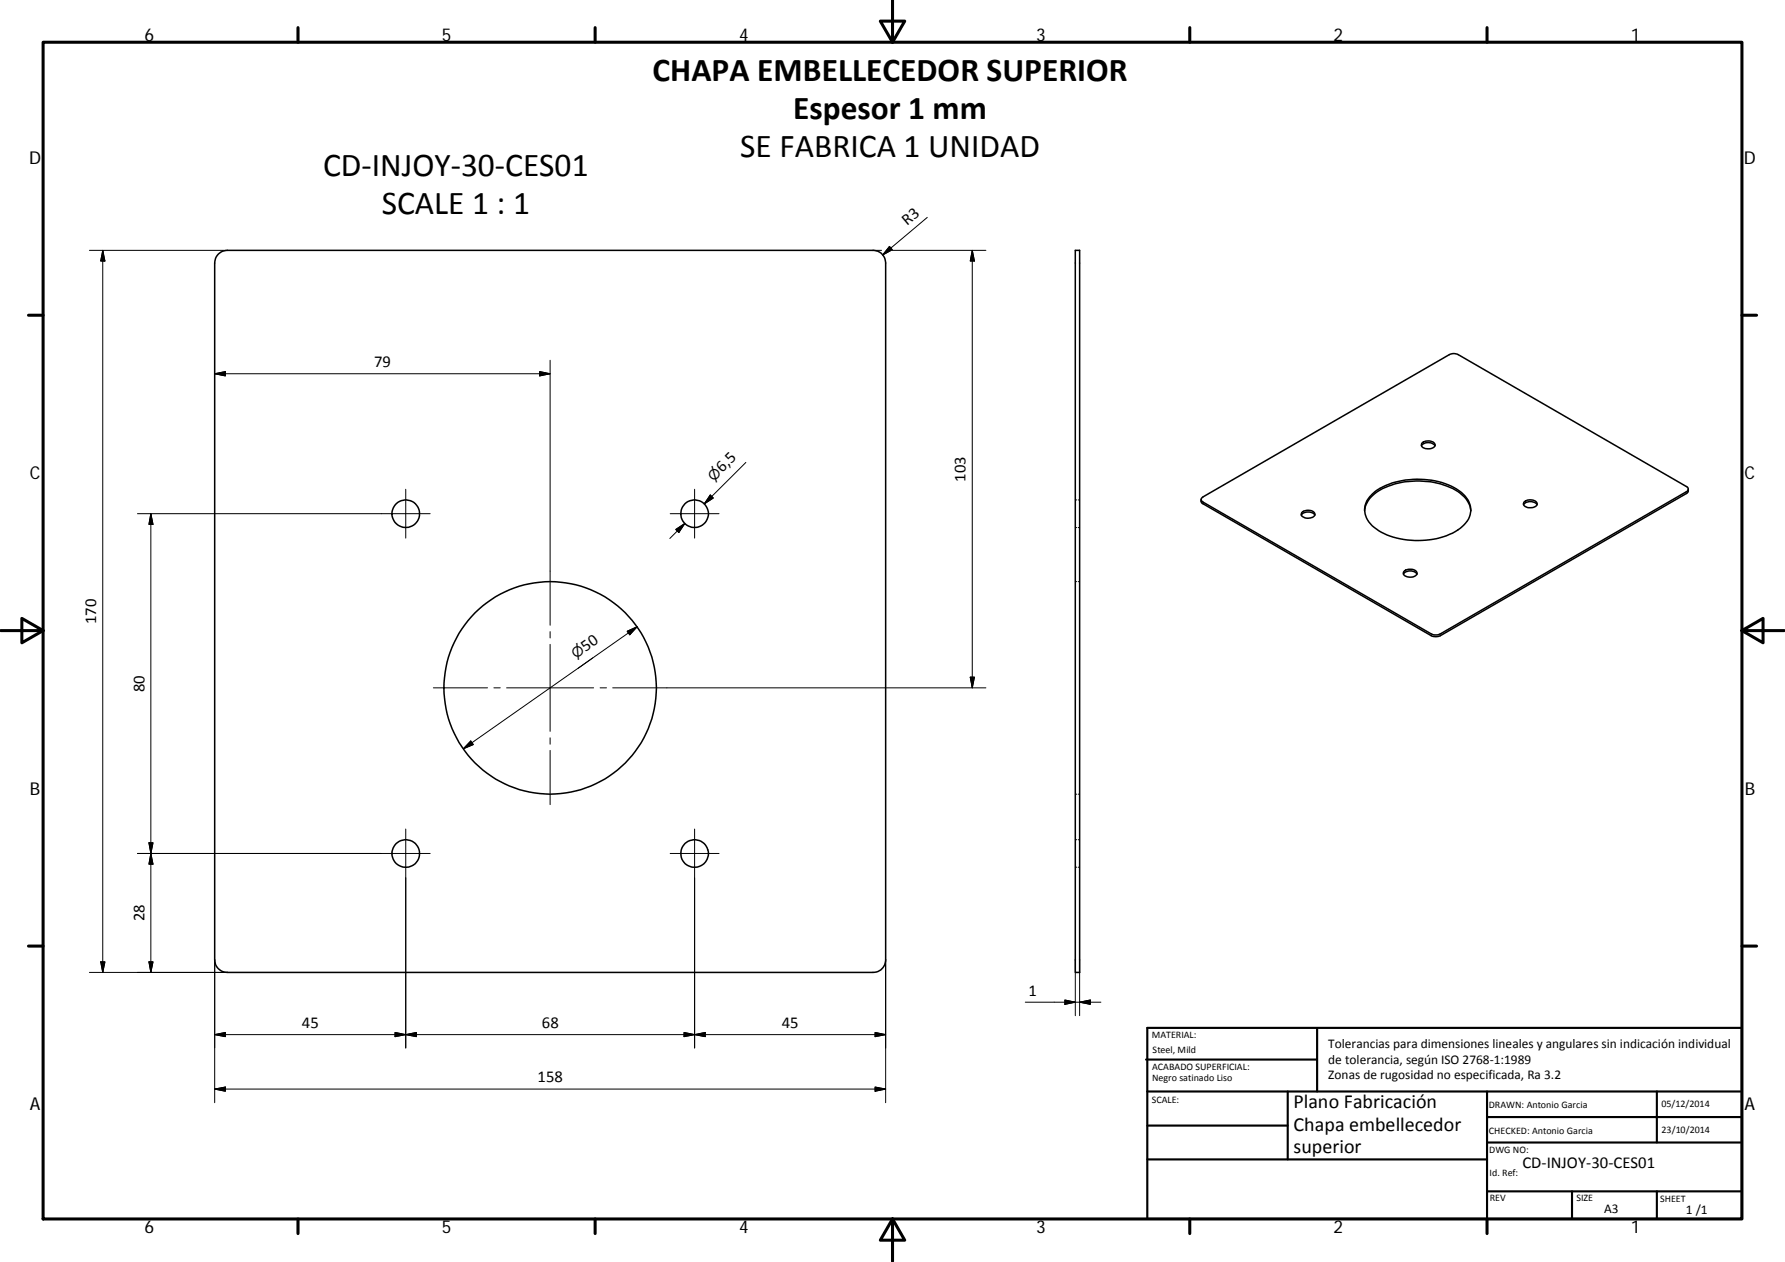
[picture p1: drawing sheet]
<svg xmlns="http://www.w3.org/2000/svg" width="297mm" height="210mm" viewBox="0 0 297 210" stroke-linecap="round" stroke-linejoin="round" font-family="sans-serif">
<g fill="none" stroke="#000" stroke-width=".25">
<path d="M36.3 42.3l.7-.5 .8-.1h107.5a2.1 2.1 0 0 1 2.1 2.1v115.9a2.1 2.1 0 0 1-2.1 2.1h-107.5a2.1 2.1 0 0 1-2.1-2.1v-115.9l.2-.8zM178.9 41.7h.8v120.1h-.8zM236.6 74.2a1.45 1.45 0 0 1 2.2 0M236.6 73.8a1.46 1.46 0 0 1 2.2 .2 1.28 1.28 0 0 1-1.8 .5l-.4-.2zM200.1 82.8l41.1-23.8a1.58 1.58 0 0 1 1.5 0l37.9 22a.45 .45 0 0 1 .3 .4 .45 .45 0 0 1-.3 .4l-40.9 23.7a1.8 1.8 0 0 1-1.5 0l-38-22-.3-.3v-.2zM216.6 85.7a1.47 1.47 0 0 1 2.2 0M216.6 85.3a1.51 1.51 0 0 1 2.2 .1 .67 .67 0 0 1-.8 .8 1.2 1.2 0 0 1-1.5-.6zM227.1 85a4.9 4.9 0 0 1 3.5-3.9 13.9 13.9 0 0 1 12 .7 4.4 4.4 0 0 1 2.2 3.2M228.2 82.4a10.8 10.8 0 0 1 7-2.6 11.2 11.2 0 0 1 8.6 2.7 3.5 3.5 0 0 1-.8 5.4 13.1 13.1 0 0 1-10.5 1.6 7.4 7.4 0 0 1-5.1-3.3 3.2 3.2 0 0 1 .8-3.8zM233.5 95.5a1.49 1.49 0 0 1 2.3 0M233.6 95.1a1.45 1.45 0 0 1 2.2 .2 1.16 1.16 0 0 1-1.6 .7 .59 .59 0 0 1-.6-.9zM253.6 84a1.47 1.47 0 0 1 2.2 0"/>
<path d="M253.6 83.6a1.47 1.47 0 0 1 2.2 .2 1.25 1.25 0 0 1-1.8 .5l-.5-.4zM280.9 81.4v.5l-.3 .2-40.9 23.7a1.8 1.8 0 0 1-1.5 0l-38.1-22-.2-.3v-.4"/>
<circle cx="67.5" cy="85.5" r="2.3"/>
<circle cx="115.6" cy="85.5" r="2.29"/>
<circle cx="91.5" cy="114.5" r="17.7"/>
<circle cx="67.5" cy="142" r="2.3"/>
<circle cx="115.6" cy="142" r="2.29"/>
</g>
<g fill="none" stroke="#000" stroke-width=".17">
<path d="M154.3 36.2l-7.4 6.2M14.9 41.7h22.9M17.1 41.7v120.1M17.1 41.7l.4 1.7h-.7zM91.5 59.9v44.1M145.3 41.7h1.4M148 41l.5 .6-1.6 .8zM148.5 41.7h15.6M161.8 41.7l.4 1.7h-.7zM161.8 41.7v72.7M35.7 62.2l1.8-.4v.7zM35.7 62.2h55.8"/>
<path d="M89.8 61.8l1.7 .4-1.7 .3zM124.1 76.9l-6.9 6.9 1.2-1.2M25.1 85.5l.4 1.7h-.7zM25.1 85.5v76.3M67.5 81.4v8.1M71.6 85.5h-48.7M111.5 85.5h8.2M112.5 88.1l1.5-1-1 1.5zM114 87.1l-2.5 2.5M115.6 81.4v8.1M118.2 82.4l.5 .5-1.5 .9zM178.9 96.8h.3"/>
<path d="M178.9 83.2h.3M178.9 87.8h.3M179.4 96.8h.3M179.4 83.2h.3M179.4 87.8h.3M72.1 114.4h9M82.2 114.4h1M84.3 114.4h14.5M91.5 105.1v1.1M91.5 107.2v14.5M98.6 109.5l-2.4 1.7M99.9 114.4h1"/>
<path d="M102 114.4h62.1M104.4 105l1.6-.7-1.2 1.3zM106 104.3l-28.9 20.3M161.5 112.7h.7l-.4 1.7zM67.5 137.9v36.5M78.3 123.3l.5 .6-1.7 .7zM91.5 122.8v1M91.5 124.9v9M115.6 137.9v36.5M178.9 132.1h.3M178.9 139.7h.3M179.4 132.1h.3"/>
<path d="M179.4 139.7h.3M22.9 142h48.7M24.8 140.2h.7l-.4 1.8zM25.1 142l.4 1.8h-.7zM35.7 159.7v23.8M111.5 142h8.2M147.4 159.7v23.8M178.9 144.3h.3M178.9 159.7v9.3M179.4 144.3h.3M179.7 159.7v9.3M14.9 161.8h22.9"/>
<path d="M16.8 160h.7l-.4 1.8zM24.8 160h.7l-.4 1.8zM35.7 172.1l1.8-.3v.7zM65.7 171.8l1.8 .3-1.8 .4zM67.5 172.1l1.8-.3v.7zM113.8 171.8l1.8 .3-1.8 .4zM115.6 172.1l1.8-.3v.7zM145.6 171.8l1.8 .3-1.8 .4zM147.4 172.1h-111.7M170.6 166.8h12.6M177.2 166.4l1.7 .4-1.7 .3zM179.7 166.8l1.7-.4v.7z"/>
<path d="M35.7 181.2l1.8-.3v.7zM35.7 181.2h111.7M145.6 180.9l1.8 .3-1.8 .4z"/>
</g>
<g fill="none" stroke="#000" stroke-width=".51">
<path d="M148.5 0v7M7.2 7h282.7v195.8h-282.7zM49.6 4.6v2.4M99 4.6v2.4M146.5 3.5h4.1l-2.1 3.5zM198 4.6v2.4M247.5 4.6v2.4M4.7 52.5h2.5M289.9 52.5h2.4M.1 104.9h7.1M3.6 102.9l3.6 2-3.6 2.1zM289.9 104.9l3.5-2v4.1z"/>
<path d="M289.9 104.9h7M4.7 157.4h2.5M289.9 157.4h2.4M49.6 202.8v2.5M99 202.8v2.5M148.5 202.8l2.1 3.6h-4.1zM148.5 202.8v7.1M198 202.8v2.5M247.5 202.8v2.5"/>
</g>
<g fill="none" stroke="#000" stroke-width=".36">
<path d="M190.7 176.3h28.5M190.9 171h99v31.8h-99zM219.2 171v10.6M190.9 187.3h23.4M190.9 192.9h56.6M190.9 181.6h99M214.3 181.6v11.3M247.5 198.2h42.4M247.5 190.1h42.4M247.5 185.9h42.4M247.5 181.6v21.2M261.6 198.2v4.6"/>
<path d="M275.7 181.6v8.5M275.7 198.2v4.6"/>
</g>
<g fill="#000" stroke="#000" stroke-width=".17">
<path d="M17.1 41.7l.4 1.7h-.7zM148 41l.5 .6-1.6 .8zM161.8 41.7l.4 1.7h-.7zM35.7 62.2l1.8-.4v.7zM89.8 61.8l1.7 .4-1.7 .3zM25.1 85.5l.4 1.7h-.7zM112.5 88.1l1.5-1-1 1.5zM118.2 82.4l.5 .5-1.5 .9zM104.4 105l1.6-.7-1.2 1.3zM161.5 112.7h.7l-.4 1.7zM78.3 123.3l.5 .6-1.7 .7zM24.8 140.2h.7l-.4 1.8z"/>
<path d="M25.1 142l.4 1.8h-.7zM16.8 160h.7l-.4 1.8zM24.8 160h.7l-.4 1.8zM35.7 172.1l1.8-.3v.7zM65.7 171.8l1.8 .3-1.8 .4zM67.5 172.1l1.8-.3v.7zM113.8 171.8l1.8 .3-1.8 .4zM115.6 172.1l1.8-.3v.7zM145.6 171.8l1.8 .3-1.8 .4zM177.2 166.4l1.7 .4-1.7 .3zM179.7 166.8l1.7-.4v.7zM35.7 181.2l1.8-.3v.7z"/>
<path d="M145.6 180.9l1.8 .3-1.8 .4z"/>
</g>
<g font-size="5.6">
<text x="108.6" y="13.4">CHAPA EMBELLECEDOR SUPERIOR</text>
<text x="132" y="19.8">Espesor 1 mm</text>
<text x="53.8" y="29.3">CD‐INJOY‐30‐CES01</text>
<text x="123.2" y="26.1">SE FABRICA 1 UNIDAD</text>
<text x="63.5" y="35.6">SCALE 1 : 1</text>
</g>
<g font-size="3.3">
<text x="215.2" y="184.3">Plano Fabricación</text>
<text x="215.2" y="191.9">superior</text>
<text x="215.2" y="188.1">Chapa embellecedor</text>
</g>
<g font-size="2.9">
<text x="24" y="6.8">6</text>
<text x="73.5" y="6.8">5</text>
<text x="123" y="6.8">4</text>
<text x="172.4" y="6.8">3</text>
<text x="221.9" y="6.8">2</text>
<text x="271.4" y="6.8">1</text>
<text x="4.8" y="27.3">D</text>
<text x="290.2" y="27.3">D</text>
<text x="4.9" y="79.8">C</text>
<text x="290.3" y="79.8">C</text>
<text x="5" y="132.2">B</text>
<text x="290.3" y="132.2">B</text>
<text x="4.9" y="184.7">A</text>
<text x="290.3" y="184.7">A</text>
<text x="24" y="205.2">6</text>
<text x="73.5" y="205.2">5</text>
<text x="123" y="205.2">4</text>
<text x="172.4" y="205.2">3</text>
<text x="221.9" y="205.2">2</text>
<text x="271.4" y="205.2">1</text>
</g>
<g font-size="2.8">
<text x="151" y="37.6" transform="rotate(-40 151 37.6)">R3</text>
<text x="62.2" y="61.1">79</text>
<text x="120.2" y="78.7" transform="rotate(-45 120.2 78.7)">6,5</text>
<text x="160.7" y="80.2" transform="rotate(-90 160.7 80.2)">103</text>
<text x="16" y="103.9" transform="rotate(-90 16 103.9)">170</text>
<text x="97.4" y="108.5" transform="rotate(-35 97.4 108.5)">50</text>
<text x="24" y="115.1" transform="rotate(-90 24 115.1)">80</text>
<text x="24" y="153.3" transform="rotate(-90 24 153.3)">28</text>
<text x="171.2" y="165.7">1</text>
<text x="50.2" y="171">45</text>
<text x="90.1" y="171">68</text>
<text x="130.1" y="171">45</text>
<text x="89.4" y="180.1">158</text>
<text x="253.3" y="194.3">CD‐INJOY‐30‐CES01</text>
</g>
<g font-size="2.3">
<text x="118.8" y="80.1" transform="rotate(-45 118.8 80.1)">⌀</text>
<text x="95.8" y="109.6" transform="rotate(-35 95.8 109.6)">⌀</text>
</g>
<g font-size="2.2">
<text x="221" y="174.4">Tolerancias para dimensiones lineales y angulares sin indicación individual</text>
<text x="221" y="177">de tolerancia, según ISO 2768‐1:1989</text>
<text x="221" y="179.5">Zonas de rugosidad no especificada, Ra 3.2</text>
<text x="266.9" y="201.8">A3</text>
<text x="280.6" y="202">1 /1</text>
</g>
<g font-size="1.7">
<text x="191.7" y="172.7">MATERIAL:</text>
<text x="191.7" y="178">ACABADO SUPERFICIAL:</text>
<text x="191.7" y="179.9">Negro satinado Liso</text>
<text x="191.8" y="175.2">Steel, Mild</text>
<text x="191.7" y="183.5">SCALE:</text>
<text x="247.8" y="184.4">DRAWN: Antonio Garcia</text>
<text x="276.5" y="184.1">05/12/2014</text>
<text x="247.8" y="188.7">CHECKED: Antonio Garcia</text>
<text x="247.8" y="191.8">DWG NO:</text>
<text x="276.5" y="188.4">23/10/2014</text>
<text x="247.9" y="195.6">Id. Ref:</text>
<text x="247.9" y="199.9">REV</text>
<text x="262.3" y="199.9">SIZE</text>
<text x="276.2" y="199.9">SHEET</text>
</g>
</svg>
